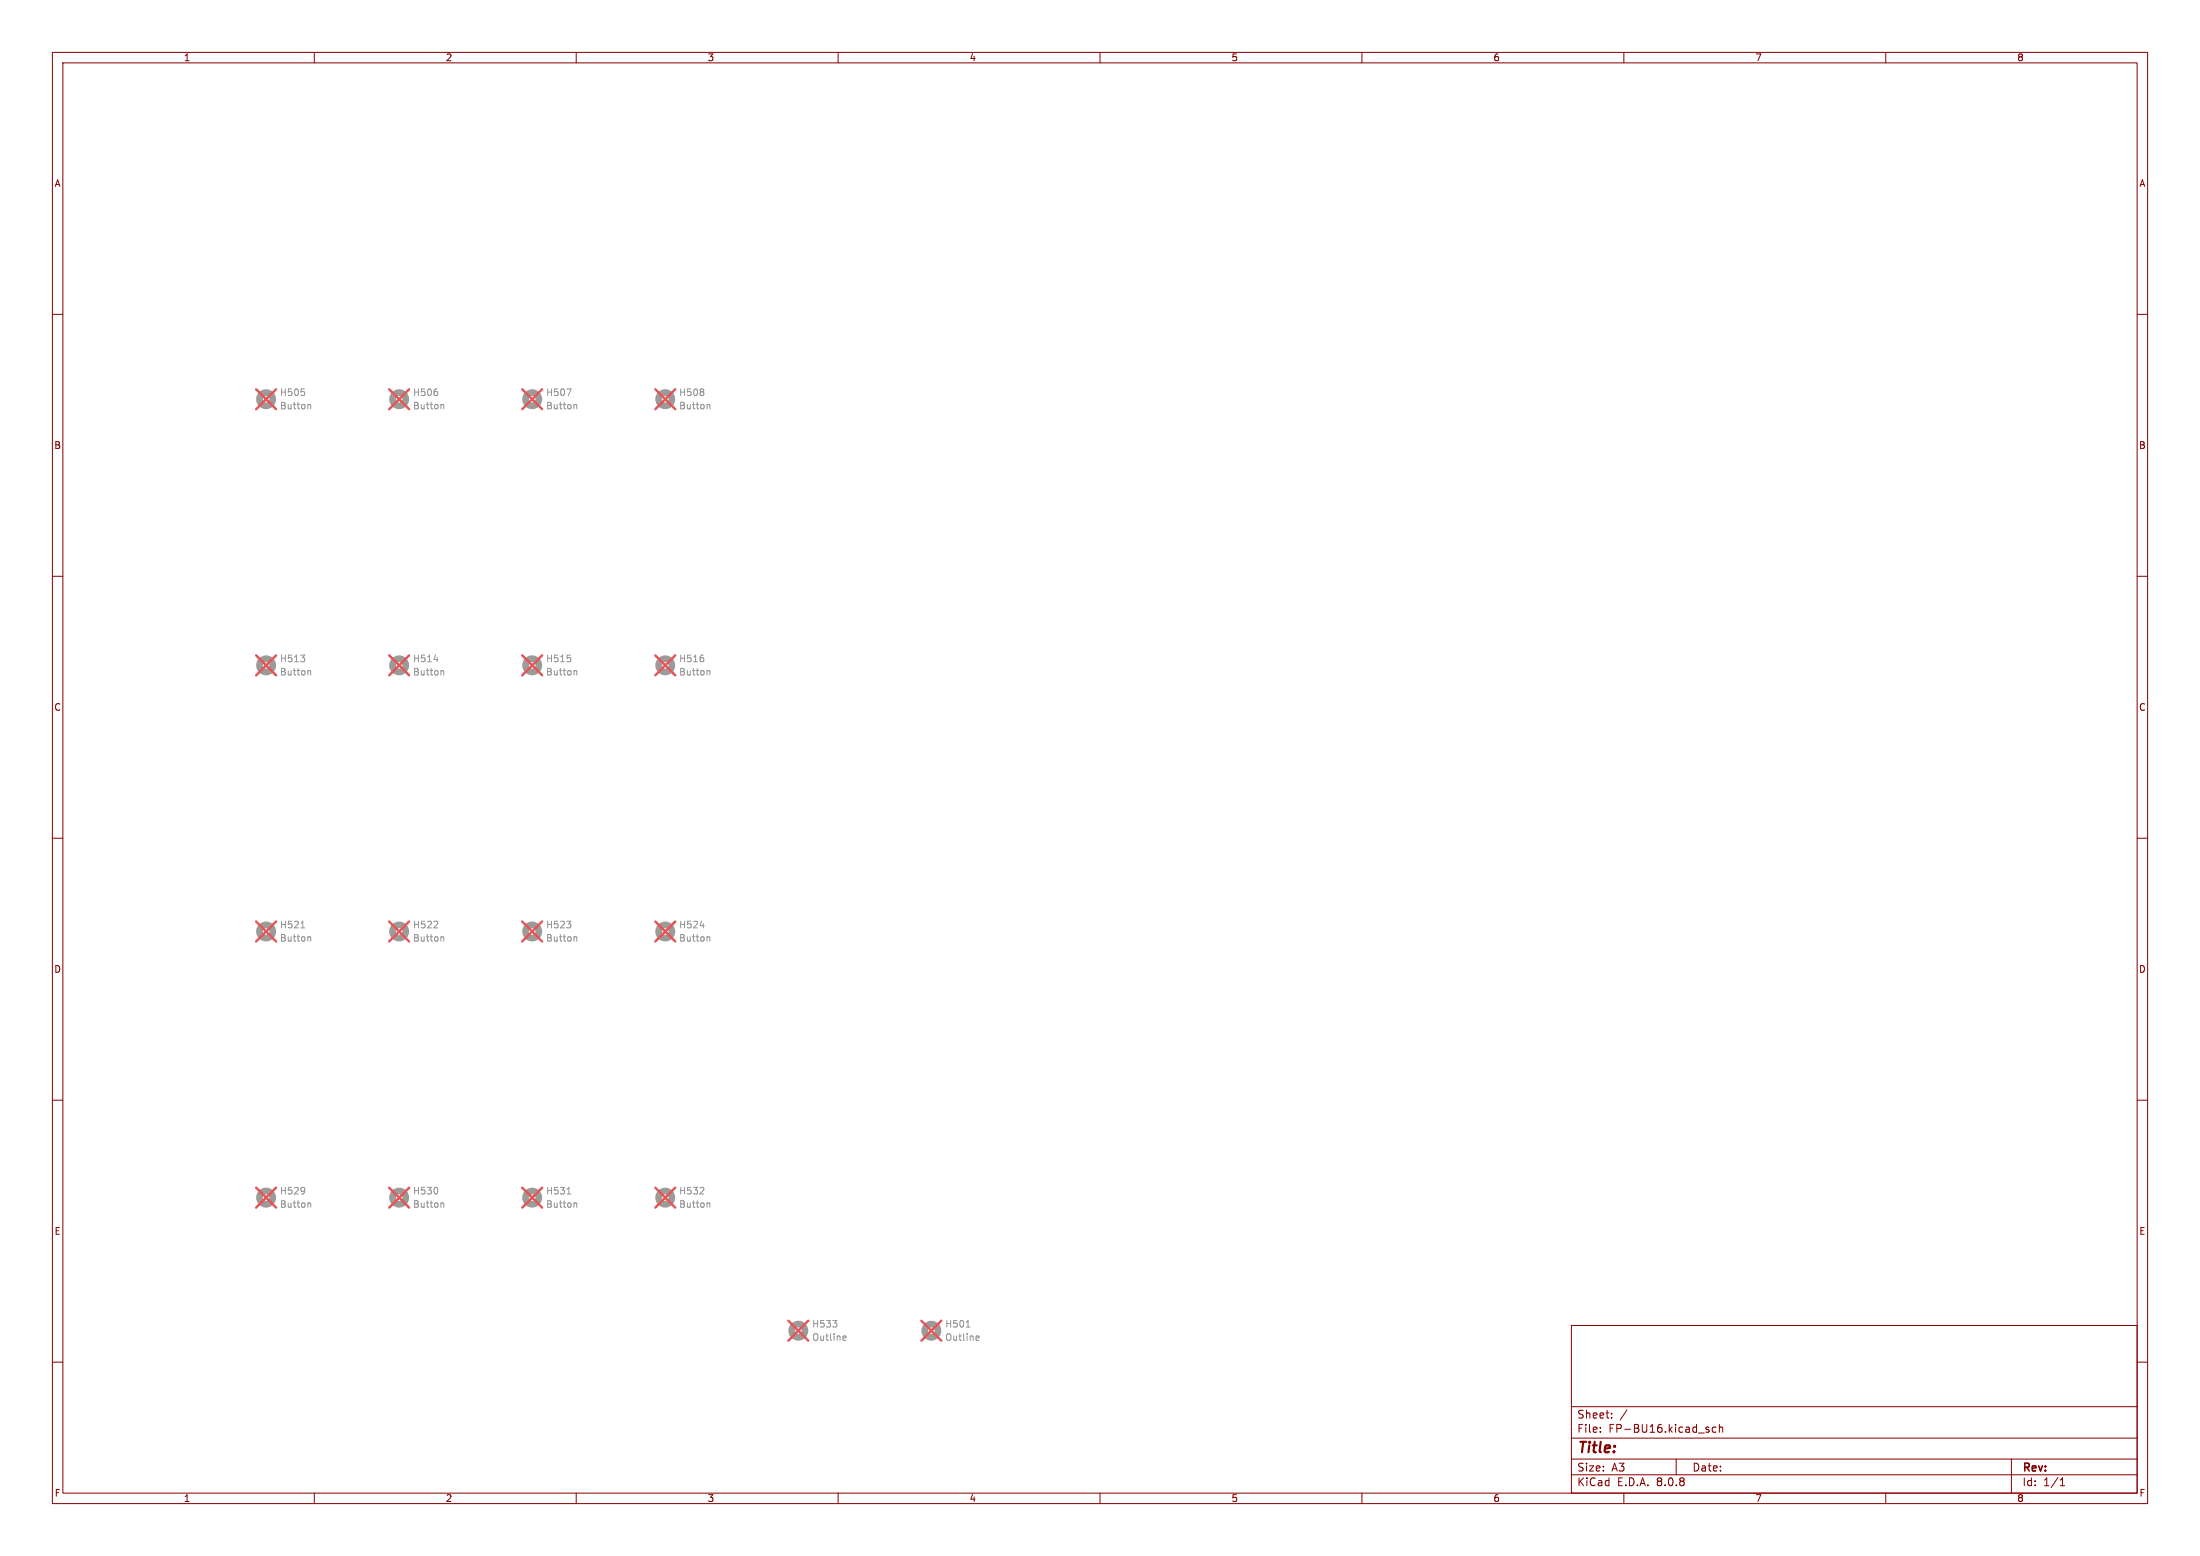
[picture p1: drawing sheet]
<svg xmlns="http://www.w3.org/2000/svg" width="420mm" height="297mm" viewBox="0 0 420 297" stroke-linecap="round" stroke-linejoin="round" font-family="sans-serif">
<g fill="none" stroke="#840000" stroke-width=".19">
<path d="M10 10h400v277h-400zM12 12h396v273h-396zM60 10v2M110 10v2M160 10v2M210 10v2M260 10v2M310 10v2M360 10v2M10 60h2M408 60h2M10 110h2"/>
<path d="M408 110h2M10 160h2M408 160h2M10 210h2M408 210h2M300 253h108v32h-108zM10 260h2M300 278.5h108M300 274.5h108M300 268.5h108M305.5 273.2v.2M305.5 272.5v.1"/>
<path d="M307.7 270.5v.2M307.7 269.8v.1M310.6 269.1l-1.3 1.9M320 278.5v3M326.1 272.9l.2 .2-.2 .3M326.1 272.4l.1 .1M327.6 272.5l-.4-.1-.3 .3 .1 .6h.6M328.2 272.5l.2-.1 .4 .1 .1 .9M328.2 271.9v1.5M384 278.5v6.5M408 260h2M60 285v2"/>
<path d="M110 285v2M160 285v2M210 285v2M260 285v2M300 281.5h108M310 285v2M360 285v2M393.3 283.6h.9M393.3 282.5l.4-.4v1.5"/>
</g>
<g fill="none" stroke="#9c9b98" stroke-width="1.3">
<circle cx="50.8" cy="76.2" r="1.27"/>
<circle cx="76.2" cy="76.2" r="1.27"/>
<circle cx="101.6" cy="76.2" r="1.27"/>
<circle cx="127" cy="76.2" r="1.27"/>
<circle cx="50.8" cy="127" r="1.27"/>
<circle cx="76.2" cy="127" r="1.27"/>
<circle cx="101.6" cy="127" r="1.27"/>
<circle cx="127" cy="127" r="1.27"/>
<circle cx="50.8" cy="177.8" r="1.27"/>
<circle cx="76.2" cy="177.8" r="1.27"/>
<circle cx="101.6" cy="177.8" r="1.27"/>
<circle cx="127" cy="177.8" r="1.27"/>
<circle cx="50.8" cy="228.6" r="1.27"/>
<circle cx="76.2" cy="228.6" r="1.27"/>
<circle cx="101.6" cy="228.6" r="1.27"/>
<circle cx="127" cy="228.6" r="1.27"/>
<circle cx="152.4" cy="254" r="1.27"/>
<circle cx="177.8" cy="254" r="1.27"/>
</g>
<g fill="none" stroke="#939391" stroke-width=".19">
<path d="M58.1 74.8v.6M59 77.2l.3 .2v.6M83.5 74.8v.6M84.4 77.2l.3 .2v.6M108.2 74.2h.8l-.5 1.3M109.8 77.2l.3 .2v.6M134.3 74.4v.3M134.3 74.9v.5M135.2 77.2l.3 .2v.6M57.4 125h.8l-.5 .5M58.1 125.6v.6M59 128l.3 .2v.6"/>
<path d="M82.8 125.9h.8M84.4 128l.3 .2v.6M108.9 125.6v.6M109.8 128l.3 .2v.6M134.3 125.6v.6M135.2 128l.3 .2v.6M57.4 177.1h.8M59 178.8l.3 .2v.6M82.8 177.1h.8M83.5 176v.4M84.4 178.8l.3 .2v.6M108.2 175.8h.8l-.5 .5"/>
<path d="M108.9 176.4v.6M109.8 178.8l.3 .2v.6M133.6 176.7h.8M135.2 178.8l.3 .2v.6M58.1 226.8v.8M58.2 227.2l-.1 .1M59 229.6l.3 .2v.6M83.5 226.9v.8M84.4 229.6l.3 .2v.6M108.2 227.9h.8M109.8 229.6l.3 .2v.6M133.6 227.9h.8"/>
<path d="M134.3 226.8v.4M135.2 229.6l.3 .2v.6M159 252h.8l-.5 .5M159.7 252.6v.6M161.1 255l.4 .1v.2l-.6 .1M161.5 255.8h-.4M184.4 253.3h.8M186.5 255l.4 .1v.2l-.6 .1M186.9 255.8h-.4"/>
</g>
<g fill="none" stroke="#e75356" stroke-width=".46">
<path d="M48.9 74.3l3.8 3.8M52.7 74.3l-3.8 3.8M74.3 74.3l3.8 3.8M78.1 74.3l-3.8 3.8M99.7 74.3l3.8 3.8M103.5 74.3l-3.8 3.8M125.1 74.3l3.8 3.8M128.9 74.3l-3.8 3.8M48.9 125.1l3.8 3.8M52.7 125.1l-3.8 3.8M74.3 125.1l3.8 3.8M78.1 125.1l-3.8 3.8"/>
<path d="M99.7 125.1l3.8 3.8M103.5 125.1l-3.8 3.8M125.1 125.1l3.8 3.8M128.9 125.1l-3.8 3.8M48.9 175.9l3.8 3.8M52.7 175.9l-3.8 3.8M74.3 175.9l3.8 3.8M78.1 175.9l-3.8 3.8M99.7 175.9l3.8 3.8M103.5 175.9l-3.8 3.8M125.1 175.9l3.8 3.8M128.9 175.9l-3.8 3.8"/>
<path d="M48.9 226.7l3.8 3.8M52.7 226.7l-3.8 3.8M74.3 226.7l3.8 3.8M78.1 226.7l-3.8 3.8M99.7 226.7l3.8 3.8M103.5 226.7l-3.8 3.8M125.1 226.7l3.8 3.8M128.9 226.7l-3.8 3.8M150.5 252.1l3.8 3.8M154.3 252.1l-3.8 3.8M175.9 252.1l3.8 3.8M179.7 252.1l-3.8 3.8"/>
</g>
<text font-size="2.8" fill="#840000" x="301" y="277.9">Title:</text>
<g font-size="2.1" fill="#840000">
<text x="301" y="273.7">File:</text>
<text x="301" y="271">Sheet:</text>
<text x="307.1" y="273.7">FP-BU16.kicad_sch</text>
<text x="301" y="281.1">Size:</text>
<text x="307.6" y="281.1">A3</text>
<text x="323" y="281.1">Date:</text>
<text x="386" y="281.3">Rev:</text>
<text x="301" y="283.9">KiCad</text>
<text x="308.7" y="283.9">E.D.A.</text>
<text x="316.3" y="283.9">8.0.8</text>
<text x="386" y="283.9">Id:</text>
<text x="390.1" y="283.9">1/1</text>
</g>
<g font-size="1.8" fill="#840000">
<text x="35" y="11.9">1</text>
<text x="85" y="11.9">2</text>
<text x="135" y="11.9">3</text>
<text x="185" y="11.9">4</text>
<text x="235" y="11.9">5</text>
<text x="285" y="11.9">6</text>
<text x="335" y="11.9">7</text>
<text x="385" y="11.9">8</text>
<text x="10.3" y="35.9">A</text>
<text x="408.3" y="35.9">A</text>
<text x="10.3" y="85.9">B</text>
<text x="408.2" y="85.9">B</text>
<text x="10.3" y="135.9">C</text>
<text x="408.2" y="135.9">C</text>
<text x="10.3" y="185.9">D</text>
<text x="408.2" y="185.9">D</text>
<text x="10.3" y="235.9">E</text>
<text x="408.3" y="235.9">E</text>
<text x="10.3" y="285.9">F</text>
<text x="35" y="286.9">1</text>
<text x="85" y="286.9">2</text>
<text x="135" y="286.9">3</text>
<text x="185" y="286.9">4</text>
<text x="235" y="286.9">5</text>
<text x="285" y="286.9">6</text>
<text x="335" y="286.9">7</text>
<text x="385" y="286.9">8</text>
<text x="408.3" y="285.9">F</text>
</g>
<g font-size="1.8" fill="#939391">
<text x="53.3" y="75.8">H505</text>
<text x="78.7" y="75.8">H506</text>
<text x="104.1" y="75.8">H507</text>
<text x="129.5" y="75.8">H508</text>
<text x="53.3" y="78.3">Button</text>
<text x="78.7" y="78.3">Button</text>
<text x="104.1" y="78.3">Button</text>
<text x="129.5" y="78.3">Button</text>
<text x="53.3" y="126.6">H513</text>
<text x="53.3" y="129.1">Button</text>
<text x="78.7" y="126.6">H514</text>
<text x="78.7" y="129.1">Button</text>
<text x="104.1" y="126.6">H515</text>
<text x="104.1" y="129.1">Button</text>
<text x="129.5" y="126.6">H516</text>
<text x="129.5" y="129.1">Button</text>
<text x="53.3" y="177.4">H521</text>
<text x="53.3" y="179.9">Button</text>
<text x="78.7" y="177.4">H522</text>
<text x="78.7" y="179.9">Button</text>
<text x="104.1" y="177.4">H523</text>
<text x="104.1" y="179.9">Button</text>
<text x="129.5" y="177.4">H524</text>
<text x="129.5" y="179.9">Button</text>
<text x="53.3" y="228.2">H529</text>
<text x="53.3" y="230.7">Button</text>
<text x="78.7" y="228.2">H530</text>
<text x="78.7" y="230.7">Button</text>
<text x="104.1" y="228.2">H531</text>
<text x="104.1" y="230.7">Button</text>
<text x="129.5" y="228.2">H532</text>
<text x="129.5" y="230.7">Button</text>
<text x="154.9" y="253.6">H533</text>
<text x="154.9" y="256.1">Outline</text>
<text x="180.3" y="253.6">H501</text>
<text x="180.3" y="256.1">Outline</text>
</g>
</svg>
